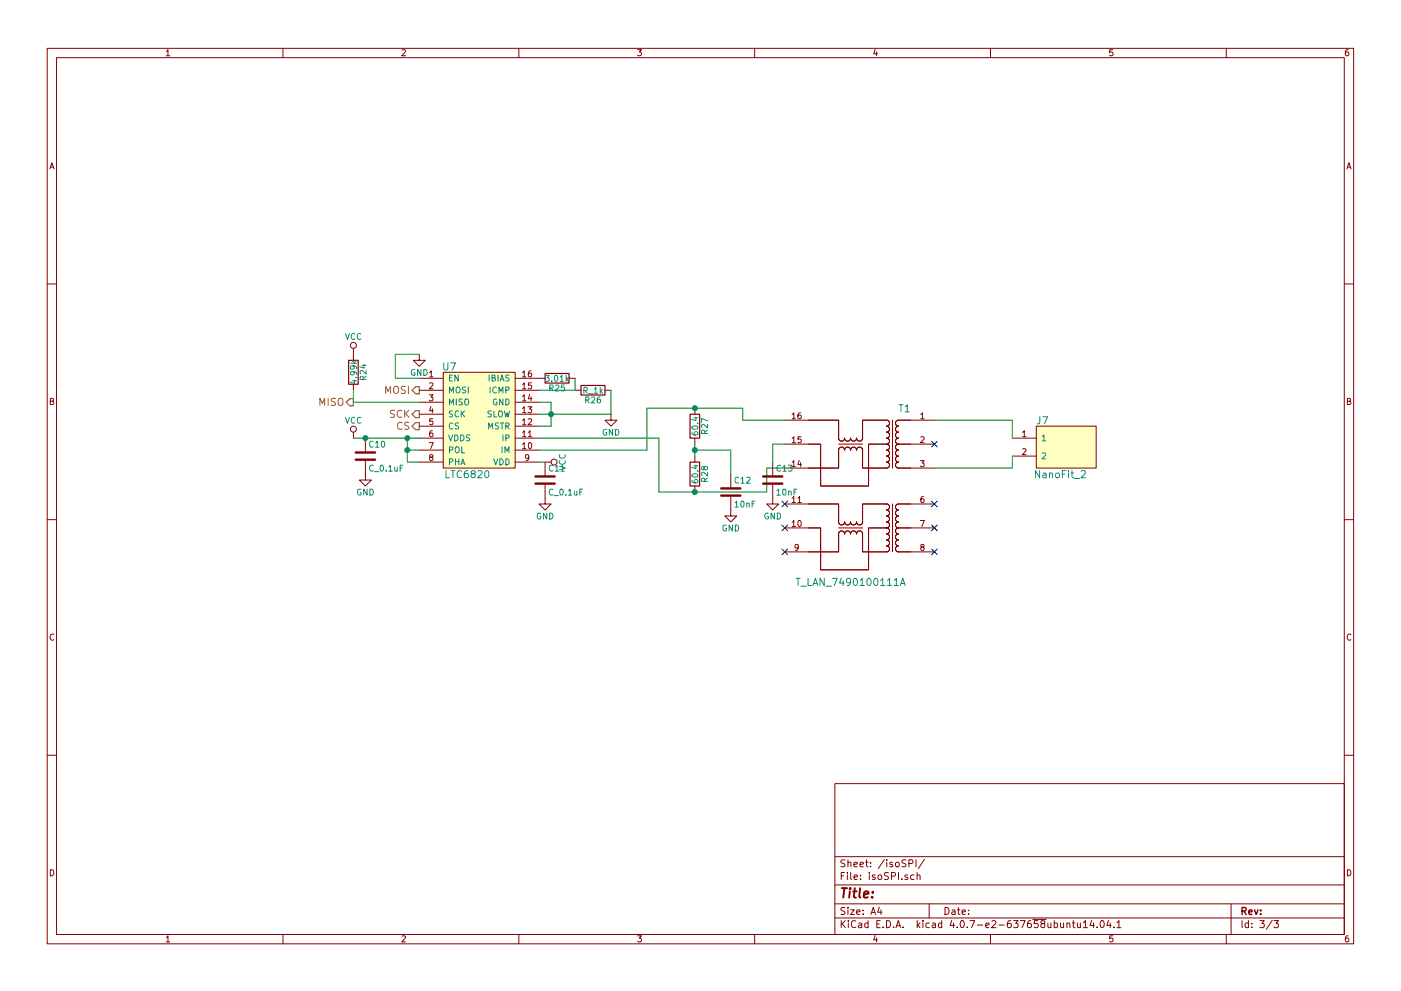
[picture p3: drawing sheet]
EESchema Schematic File Version 2
LIBS:power
LIBS:device
LIBS:switches
LIBS:relays
LIBS:motors
LIBS:transistors
LIBS:conn
LIBS:linear
LIBS:regul
LIBS:74xx
LIBS:cmos4000
LIBS:adc-dac
LIBS:memory
LIBS:xilinx
LIBS:microcontrollers
LIBS:dsp
LIBS:microchip
LIBS:analog_switches
LIBS:motorola
LIBS:texas
LIBS:intel
LIBS:audio
LIBS:interface
LIBS:digital-audio
LIBS:philips
LIBS:display
LIBS:cypress
LIBS:siliconi
LIBS:opto
LIBS:atmel
LIBS:contrib
LIBS:valves
LIBS:formula
LIBS:BMS-cache
EELAYER 25 0
EELAYER END
$Descr A4 11693 8268
encoding utf-8
Sheet 3 3
Title ""
Date ""
Rev ""
Comp ""
Comment1 ""
Comment2 ""
Comment3 ""
Comment4 ""
$EndDescr
$Comp
L R R24
U 1 1
P 2950 3100
F 0 "R24" V 3030 3100 50  0000 C CNN
F 1 "4.99k" V 2950 3100 50  0000 C CNN
F 2 "footprints:R_0805_OEM" V 2880 3100 50  0001 C CNN
F 3 "" H 2950 3100 50  0001 C CNN
	1    2950 3100
	1    0    0    -1  
$EndComp
$Comp
L VCC #PWR47
U 1 1
P 2950 2950
F 0 "#PWR47" H 2950 2800 50  0001 C CNN
F 1 "VCC" H 2950 3100 50  0000 C CNN
F 2 "" H 2950 2950 50  0001 C CNN
F 3 "" H 2950 2950 50  0001 C CNN
	1    2950 2950
	1    0    0    -1  
$EndComp
Text HLabel 2950 3350 0    60   Output ~ 0
MISO
Wire Wire Line
	2950 3350 2950 3250
Text HLabel 3500 3250 0    60   Output ~ 0
MOSI
Text HLabel 3500 3450 0    60   Output ~ 0
SCK
Text HLabel 3500 3550 0    60   Output ~ 0
CS
$Comp
L LTC6820 U7
U 1 1
P 3400 3950
F 0 "U7" H 3750 4850 60  0000 C CNN
F 1 "LTC6820" H 3900 3950 60  0000 C CNN
F 2 "footprints:LTC6820_OEM" H 3400 3950 60  0001 C CNN
F 3 "" H 3400 3950 60  0001 C CNN
	1    3400 3950
	1    0    0    -1  
$EndComp
Wire Wire Line
	3500 3350 2950 3350
$Comp
L VCC #PWR48
U 1 1
P 2950 3650
F 0 "#PWR48" H 2950 3500 50  0001 C CNN
F 1 "VCC" H 2950 3800 50  0000 C CNN
F 2 "" H 2950 3650 50  0001 C CNN
F 3 "" H 2950 3650 50  0001 C CNN
	1    2950 3650
	1    0    0    -1  
$EndComp
Wire Wire Line
	3500 3750 3400 3750
Wire Wire Line
	3400 3650 3400 3850
Connection ~ 3400 3650
Wire Wire Line
	3400 3850 3500 3850
Connection ~ 3400 3750
$Comp
L C_0.1uF C10
U 1 1
P 3050 3800
F 0 "C10" H 3075 3900 50  0000 L CNN
F 1 "C_0.1uF" H 3075 3700 50  0000 L CNN
F 2 "footprints:C_0805_OEM" H 3088 3650 50  0001 C CNN
F 3 "http://datasheets.avx.com/X7RDielectric.pdf" H 3075 3900 50  0001 C CNN
F 4 "478-3352-1-ND" H 3050 3800 60  0001 C CNN "MPN"
F 5 "Digi-Key" H 3050 3800 60  0001 C CNN "MFN"
F 6 "Value" H 3050 3800 60  0001 C CNN "Package"
F 7 "https://www.digikey.com/products/en?keywords=478-3352-1-ND" H 3475 4300 60  0001 C CNN "PurchasingLink"
	1    3050 3800
	1    0    0    -1  
$EndComp
$Comp
L GND #PWR49
U 1 1
P 3050 3950
F 0 "#PWR49" H 3050 3700 50  0001 C CNN
F 1 "GND" H 3050 3800 50  0000 C CNN
F 2 "" H 3050 3950 50  0001 C CNN
F 3 "" H 3050 3950 50  0001 C CNN
	1    3050 3950
	1    0    0    -1  
$EndComp
$Comp
L GND #PWR50
U 1 1
P 3500 2950
F 0 "#PWR50" H 3500 2700 50  0001 C CNN
F 1 "GND" H 3500 2800 50  0000 C CNN
F 2 "" H 3500 2950 50  0001 C CNN
F 3 "" H 3500 2950 50  0001 C CNN
	1    3500 2950
	1    0    0    -1  
$EndComp
Wire Wire Line
	3500 2950 3300 2950
Wire Wire Line
	3300 2950 3300 3150
Wire Wire Line
	3300 3150 3500 3150
$Comp
L R_1k R26
U 1 1
P 4950 3250
F 0 "R26" V 5030 3250 50  0000 C CNN
F 1 "R_1k" V 4950 3250 50  0000 C CNN
F 2 "footprints:R_0805_OEM" H 4880 3250 50  0001 C CNN
F 3 "https://www.seielect.com/Catalog/SEI-rncp.pdf" H 5030 3250 50  0001 C CNN
F 4 "Digi-Key" H 4950 3250 60  0001 C CNN "MFN"
F 5 "RNCP0805FTD1K00CT-ND" H 4950 3250 60  0001 C CNN "MPN"
F 6 "Value" H 4950 3250 60  0001 C CNN "Package"
F 7 "https://www.digikey.com/products/en?keywords=RNCP0805FTD1K00CT-ND" H 5430 3650 60  0001 C CNN "PurchasingLink"
	1    4950 3250
	0    1    1    0   
$EndComp
$Comp
L R R25
U 1 1
P 4650 3150
F 0 "R25" V 4730 3150 50  0000 C CNN
F 1 "3.01k" V 4650 3150 50  0000 C CNN
F 2 "footprints:R_0805_OEM" V 4580 3150 50  0001 C CNN
F 3 "" H 4650 3150 50  0001 C CNN
	1    4650 3150
	0    1    1    0   
$EndComp
Wire Wire Line
	4800 3250 4800 3150
Wire Wire Line
	4500 3250 4800 3250
Wire Wire Line
	4600 3550 4500 3550
Wire Wire Line
	4600 3350 4600 3550
Wire Wire Line
	4500 3450 5100 3450
Wire Wire Line
	5100 3450 5100 3250
Connection ~ 4600 3450
Wire Wire Line
	4600 3350 4500 3350
$Comp
L GND #PWR53
U 1 1
P 5100 3450
F 0 "#PWR53" H 5100 3200 50  0001 C CNN
F 1 "GND" H 5100 3300 50  0000 C CNN
F 2 "" H 5100 3450 50  0001 C CNN
F 3 "" H 5100 3450 50  0001 C CNN
	1    5100 3450
	1    0    0    -1  
$EndComp
$Comp
L VCC #PWR51
U 1 1
P 4550 3850
F 0 "#PWR51" H 4550 3700 50  0001 C CNN
F 1 "VCC" H 4550 4000 50  0000 C CNN
F 2 "" H 4550 3850 50  0001 C CNN
F 3 "" H 4550 3850 50  0001 C CNN
	1    4550 3850
	0    1    1    0   
$EndComp
$Comp
L C_0.1uF C11
U 1 1
P 4550 4000
F 0 "C11" H 4575 4100 50  0000 L CNN
F 1 "C_0.1uF" H 4575 3900 50  0000 L CNN
F 2 "footprints:C_0805_OEM" H 4588 3850 50  0001 C CNN
F 3 "http://datasheets.avx.com/X7RDielectric.pdf" H 4575 4100 50  0001 C CNN
F 4 "478-3352-1-ND" H 4550 4000 60  0001 C CNN "MPN"
F 5 "Digi-Key" H 4550 4000 60  0001 C CNN "MFN"
F 6 "Value" H 4550 4000 60  0001 C CNN "Package"
F 7 "https://www.digikey.com/products/en?keywords=478-3352-1-ND" H 4975 4500 60  0001 C CNN "PurchasingLink"
	1    4550 4000
	1    0    0    -1  
$EndComp
$Comp
L GND #PWR52
U 1 1
P 4550 4150
F 0 "#PWR52" H 4550 3900 50  0001 C CNN
F 1 "GND" H 4550 4000 50  0000 C CNN
F 2 "" H 4550 4150 50  0001 C CNN
F 3 "" H 4550 4150 50  0001 C CNN
	1    4550 4150
	1    0    0    -1  
$EndComp
Wire Wire Line
	4500 3850 4550 3850
$Comp
L R R27
U 1 1
P 5800 3550
F 0 "R27" V 5880 3550 50  0000 C CNN
F 1 "60.4" V 5800 3550 50  0000 C CNN
F 2 "footprints:R_0805_OEM" V 5730 3550 50  0001 C CNN
F 3 "" H 5800 3550 50  0001 C CNN
	1    5800 3550
	1    0    0    -1  
$EndComp
$Comp
L R R28
U 1 1
P 5800 3950
F 0 "R28" V 5880 3950 50  0000 C CNN
F 1 "60.4" V 5800 3950 50  0000 C CNN
F 2 "footprints:R_0805_OEM" V 5730 3950 50  0001 C CNN
F 3 "" H 5800 3950 50  0001 C CNN
	1    5800 3950
	1    0    0    -1  
$EndComp
Wire Wire Line
	4500 3650 5500 3650
Wire Wire Line
	5500 3650 5500 4100
Wire Wire Line
	5500 4100 6400 4100
Wire Wire Line
	4500 3750 5400 3750
Wire Wire Line
	5400 3750 5400 3400
Wire Wire Line
	5400 3400 6200 3400
Wire Wire Line
	5800 3700 5800 3800
$Comp
L C C12
U 1 1
P 6100 4100
F 0 "C12" H 6125 4200 50  0000 L CNN
F 1 "10nF" H 6125 4000 50  0000 L CNN
F 2 "footprints:C_0805_OEM" H 6138 3950 50  0001 C CNN
F 3 "" H 6100 4100 50  0001 C CNN
	1    6100 4100
	1    0    0    -1  
$EndComp
Wire Wire Line
	5800 3750 6100 3750
Wire Wire Line
	6100 3750 6100 3950
Connection ~ 5800 3750
Wire Wire Line
	2950 3650 3500 3650
Connection ~ 3050 3650
$Comp
L T_LAN_7490100111A T1
U 1 1
P 8050 4450
F 0 "T1" H 8550 5500 60  0000 C CNN
F 1 "T_LAN_7490100111A" H 9000 4050 60  0000 C CNN
F 2 "footprints:7490100111A" H 8050 4450 60  0001 C CNN
F 3 "" H 8050 4450 60  0001 C CNN
	1    8050 4450
	-1   0    0    -1  
$EndComp
Wire Wire Line
	6550 3500 6200 3500
Wire Wire Line
	6200 3500 6200 3400
Connection ~ 5800 3400
Wire Wire Line
	6400 4100 6400 3900
Wire Wire Line
	6400 3900 6550 3900
Connection ~ 5800 4100
$Comp
L C C13
U 1 1
P 6450 4000
F 0 "C13" H 6475 4100 50  0000 L CNN
F 1 "10nF" H 6475 3900 50  0000 L CNN
F 2 "footprints:C_0805_OEM" H 6488 3850 50  0001 C CNN
F 3 "" H 6450 4000 50  0001 C CNN
	1    6450 4000
	1    0    0    -1  
$EndComp
Wire Wire Line
	6450 3850 6450 3700
Wire Wire Line
	6450 3700 6550 3700
$Comp
L GND #PWR54
U 1 1
P 6100 4250
F 0 "#PWR54" H 6100 4000 50  0001 C CNN
F 1 "GND" H 6100 4100 50  0000 C CNN
F 2 "" H 6100 4250 50  0001 C CNN
F 3 "" H 6100 4250 50  0001 C CNN
	1    6100 4250
	1    0    0    -1  
$EndComp
$Comp
L GND #PWR55
U 1 1
P 6450 4150
F 0 "#PWR55" H 6450 3900 50  0001 C CNN
F 1 "GND" H 6450 4000 50  0000 C CNN
F 2 "" H 6450 4150 50  0001 C CNN
F 3 "" H 6450 4150 50  0001 C CNN
	1    6450 4150
	1    0    0    -1  
$EndComp
NoConn ~ 7800 3700
NoConn ~ 7800 4400
NoConn ~ 7800 4200
NoConn ~ 7800 4600
NoConn ~ 6550 4600
NoConn ~ 6550 4400
NoConn ~ 6550 4200
$Comp
L NanoFit_2 J7
U 1 1
P 8350 3450
F 0 "J7" H 8700 3400 60  0000 C CNN
F 1 "NanoFit_2" H 8850 2950 60  0000 C CNN
F 2 "footprints:Molex_NanoFit_1x02x2.50mm_Angled_OEM" H 8350 3450 60  0001 C CNN
F 3 "" H 8350 3450 60  0001 C CNN
	1    8350 3450
	1    0    0    -1  
$EndComp
Wire Wire Line
	8450 3650 8450 3500
Wire Wire Line
	8450 3500 7800 3500
Wire Wire Line
	7800 3900 8450 3900
Wire Wire Line
	8450 3900 8450 3800
$EndSCHEMATC
